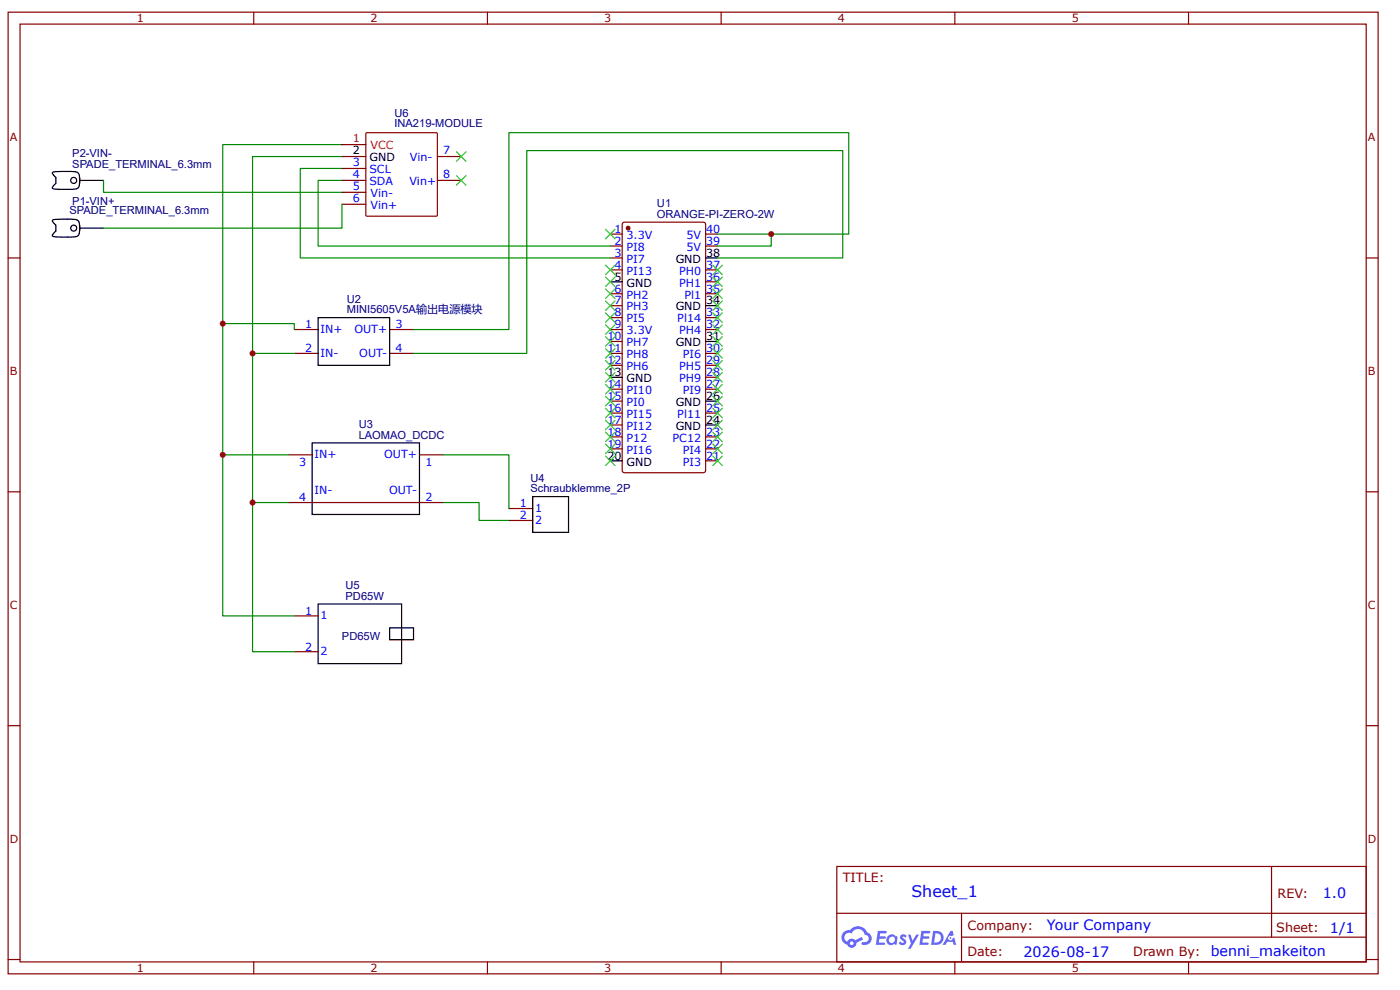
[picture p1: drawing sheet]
<svg xmlns="http://www.w3.org/2000/svg" width="297mm" height="210mm" viewBox="0 0 297 210" stroke-linecap="round" stroke-linejoin="round" font-family="sans-serif">
<g fill="none" stroke="#800" stroke-width=".25">
<path d="M1.7 2.6h290.7v203.9h-290.7zM4.3 5.1h285.5v198.8h-285.5zM53.8 2.6v2.5M103.4 2.6v2.5M153 2.6v2.5M202.6 2.6v2.5M252.1 2.6v2.5M1.7 54.7h2.6M289.8 54.7h2.6M1.7 104.3h2.6M289.8 104.3h2.6M1.7 153.8h2.6"/>
<path d="M289.8 153.8h2.6M177.5 183.7h112.3v20.2h-112.3zM177.6 193.6h112.1M204 198.7h85.7M204 193.6v10.1M269.8 183.7v15M1.7 203.4h2.6M53.8 203.9v2.6M103.4 203.9v2.6M153 203.9v2.6M202.6 203.9v2.6M252.1 203.9v2.6"/>
<path d="M289.8 203.4h2.6"/>
</g>
<g fill="#58f">
<path d="M191.1 198.2l.5-.1 .4 .1 .3 .2-.2 .5a.33 .33 0 0 0-.3-.3 .33 .33 0 0 0-.3 .1v.1a.85 .85 0 0 1 .7 .6 .85 .85 0 0 1-.3 .9l-.7 .1-.6-.4 .4-.4 .5 .3 .2-.1v-.2a.88 .88 0 0 1-.6-1.4z"/>
<path d="M192.6 198.1h.6l.4 1.3 .8-1.3h.6l-1.8 3h-.6l.7-1.1z"/>
<path d="M186.2 197.4h1.7l.2 .1-.1 .3-1.3 .1-.1 .6h1.1l.2 .3-.2 .2h-1.1l-.2 .8h1.3l.1 .3-.1 .2h-1.9z"/>
<path d="M195.5 197.4h1.6l.2 .1v.3l-1.3 .1-.1 .6h1.1l.2 .3-.3 .2h-1.1l-.1 .8h1.2l.1 .3-.1 .2h-1.9z"/>
<path d="M201.6 197.4h.5l.2 .9-.4 .2a.49 .49 0 0 0-.7 .2 .49 .49 0 0 0 .3 .7 .49 .49 0 0 0 .6-.5l.4-.2 .4 1.6h-.6l-.2-.6h-1.2l-.3 .6h-.6z"/>
<path d="M197.9 197.4l-.4 2.9h1a1.51 1.51 0 0 0 1.7-1.5 1.51 1.51 0 0 0-1.8-1.4zM198.4 197.9a1.02 1.02 0 0 1 1.2 1.1 1.02 1.02 0 0 1-1.4 .8z"/>
<path d="M188.5 198.4a1.11 1.11 0 0 0-.3 1.5 1.11 1.11 0 0 0 1.6 .3l.4 .1 .2-1.6-.4-.2a1.01 1.01 0 0 0-1.5-.1zM188.5 199.2a.66 .66 0 0 1 1.3 0 .66 .66 0 0 1-1.3 0z"/>
<path d="M179 197.6a1.58 1.58 0 0 0 .7 2.7 1.01 1.01 0 0 0 1.2 .6 1.01 1.01 0 0 0 .8-1l1.4-.7-.3-.6-1.4 .7a1.02 1.02 0 0 0-1.7 .4 .99 .99 0 0 1-.4-1.4 .99 .99 0 0 1 1.4-.4 1.48 1.48 0 0 1 1.5-.9 1.48 1.48 0 0 1 1.3 1.2 .82 .82 0 0 1 .8 1 .82 .82 0 0 1-1.2 .5l-.3 .2v.3a1.4 1.4 0 0 0 2-.6 1.4 1.4 0 0 0-.9-2 2.19 2.19 0 0 0-3.6-.4l-.8 .1zM180.3 200a.4 .4 0 0 1 .8 0 .4 .4 0 0 1-.8 0z"/>
<circle cx="201.6" cy="198.9" r=".19"/>
</g>
<path d="M132.1 47.3l.4-.2h16.7l.5 .3v52.3l-.3 .5h-16.9l-.5-.3v-52.3z" fill="none" stroke="#800" stroke-width=".25"/>
<circle cx="133.3" cy="48.4" r=".38" fill="#800"/>
<g fill="none" stroke="#800" stroke-width=".25">
<path d="M72.6 30.7h5M72.6 33.2h5M72.6 35.7h5M72.6 38.2h5M77.7 28.2h15v17.6h-15zM92.8 33.2h5M92.8 38.2h5M72.6 40.8h5M72.6 43.3h5M129.5 49.6h2.5M129.5 52.2h2.5M129.5 54.7h2.5"/>
<path d="M129.5 57.2h2.5M149.7 49.6h2.5M149.7 52.2h2.5M149.7 57.2h2.5M149.7 59.7h2.5M62.4 69.9h5.1M62.4 74.9h5.1M82.7 69.9h5M82.7 74.9h5M129.5 62.3h2.5M129.5 64.8h2.5M129.5 67.3h2.5"/>
<path d="M129.5 69.9h2.5M129.5 72.4h2.5M129.5 74.9h2.5M129.5 77.5h2.5M149.7 62.3h2.5M149.7 67.3h2.5M149.7 69.9h2.5M149.7 74.9h2.5M149.7 77.5h2.5M149.7 80h2.5M61.2 96.4h5M89 96.4h5.1"/>
<path d="M129.5 82.5h2.5M129.5 85h2.5M129.5 87.6h2.5M129.5 90.1h2.5M129.5 92.6h2.5M129.5 95.2h2.5M149.7 82.5h2.5M149.7 87.6h2.5M149.7 92.6h2.5M149.7 95.2h2.5M149.7 97.7h2.5M61.2 106.5h32.9"/>
<path d="M108 107.8h5M108 110.3h5M62.4 130.6h5.1M62.4 138.2h5.1"/>
<circle cx="133.3" cy="48.4" r=".38"/>
</g>
<g fill="none" stroke="#000" stroke-width=".25">
<path d="M16.9 37.6a2.56 2.56 0 0 1-.5 2.3l-1.1 .2h-2.2a2.51 2.51 0 0 1-2-.3l.7-.9v-1.3l-.7-.9a2.51 2.51 0 0 1 2-.3h1.3a2.56 2.56 0 0 1 2.3 .4l.2 2.1M16.9 38.2h5.1M16.9 47.7a2.56 2.56 0 0 1-.5 2.4l-1.1 .2h-2.2a2.51 2.51 0 0 1-2-.3l.7-1v-1.3l-.7-.9a2.51 2.51 0 0 1 2-.3h1.3a2.56 2.56 0 0 1 2.3 .4l.2 2.1M16.9 48.4h5.1M129.5 59.7h2.5M149.7 54.7h2.5M67.5 67.3h15.2v10.2h-15.2zM129.5 80h2.5M149.7 72.4h2.5M149.7 64.8h2.5M66.2 93.9h22.8v15.2h-22.8zM129.5 97.7h2.5"/>
<path d="M149.7 90.1h2.5M149.7 85h2.5M113 105.3h7.6v7.6h-7.6zM67.5 128h17.7v12.7h-17.7zM82.7 133.1h5v2.5h-5z"/>
<circle cx="15.6" cy="38.2" r=".63"/>
<circle cx="15.6" cy="48.4" r=".63"/>
</g>
<g fill="none" stroke="#080" stroke-width=".25">
<path d="M22 38.2v2.6h50.6M72.6 30.7h-25.3v37.9h15.1v1.3M72.6 33.2h-19v41.7h8.8M72.6 38.2h-5.1v14h62M72.6 35.7h-8.9v19h65.8M72.6 43.3v5.1h-50.6M152.2 49.6h27.9v-21.5h-72.1v41.8h-20.3M152.2 54.7h26.6v-22.8h-67v43h-24.1M163.6 49.6v2.6h-11.4M47.3 68.6v27.8h13.9M53.6 74.9v31.6h7.6M47.3 96.4v34.2h15.1"/>
<path d="M94.1 96.4h13.9v11.4M53.6 106.5v31.7h8.8M94.1 106.5h7.5v3.8h6.4"/>
</g>
<g fill="none" stroke="#3c3" stroke-width=".25">
<path d="M96.8 32.2l2.1 2M96.8 37.2l2.1 2.1M98.9 32.2l-2.1 2M98.9 37.2l-2.1 2.1M128.5 48.6l2 2M128.5 56.2l2 2M128.5 58.7l2 2.1M130.5 48.6l-2 2M130.5 56.2l-2 2M130.5 58.7l-2 2.1M151.2 58.7l2 2.1M151.2 56.2l2 2"/>
<path d="M153.2 56.2l-2 2M153.2 58.7l-2 2.1M128.5 61.3l2 2M128.5 63.8l2 2M128.5 66.3l2 2.1M128.5 68.9l2 2M128.5 71.4l2 2M128.5 73.9l2 2M128.5 76.4l2 2.1M128.5 79l2 2M130.5 61.3l-2 2M130.5 63.8l-2 2"/>
<path d="M130.5 66.3l-2 2.1M130.5 68.9l-2 2M130.5 71.4l-2 2M130.5 73.9l-2 2M130.5 76.4l-2 2.1M130.5 79l-2 2M151.2 79l2 2M151.2 76.4l2 2.1M151.2 73.9l2 2M151.2 71.4l2 2M151.2 68.9l2 2M151.2 66.3l2 2.1"/>
<path d="M151.2 63.8l2 2M151.2 61.3l2 2M153.2 61.3l-2 2M153.2 63.8l-2 2M153.2 68.9l-2 2M153.2 71.4l-2 2M153.2 73.9l-2 2M153.2 79l-2 2M153.2 76.4l-2 2.1M153.2 66.3l-2 2.1M128.5 81.5l2 2M128.5 84l2 2.1"/>
<path d="M128.5 86.6l2 2M128.5 89.1l2 2M128.5 91.6l2 2M128.5 94.2l2 2M128.5 96.7l2 2M130.5 81.5l-2 2M130.5 84l-2 2.1M130.5 86.6l-2 2M130.5 89.1l-2 2M130.5 91.6l-2 2M130.5 94.2l-2 2M130.5 96.7l-2 2"/>
<path d="M151.2 86.6l2 2M151.2 96.7l2 2M151.2 94.2l2 2M151.2 91.6l2 2M151.2 89.1l2 2M151.2 84l2 2.1M151.2 81.5l2 2M153.2 96.7l-2 2M153.2 94.2l-2 2M153.2 91.6l-2 2M153.2 89.1l-2 2M153.2 86.6l-2 2"/>
<path d="M153.2 84l-2 2.1M153.2 81.5l-2 2"/>
</g>
<g fill="#c00">
<circle cx="47.3" cy="96.4" r=".63"/>
<circle cx="53.6" cy="106.5" r=".63"/>
<circle cx="47.3" cy="68.6" r=".63"/>
<circle cx="53.6" cy="74.9" r=".63"/>
<circle cx="163.6" cy="49.6" r=".63"/>
</g>
<text font-size="3.4" fill="#00f" x="193.4" y="190.2">Sheet_1</text>
<g font-size="3" fill="#00f">
<text x="280.6" y="190.3">1.0</text>
<text x="222.1" y="197.2">Your Company</text>
<text x="282.2" y="197.7">1/1</text>
<text x="217.1" y="202.8">2026-08-17</text>
<text x="256.9" y="202.7">benni_makeiton</text>
</g>
<g font-size="2.7" fill="#800">
<text x="178.8" y="187">TITLE:</text>
<text x="271" y="190.3">REV:</text>
<text x="205.3" y="197.2">Company:</text>
<text x="270.8" y="197.6">Sheet:</text>
<text x="205.3" y="202.7">Date:</text>
<text x="240.4" y="202.7">Drawn By:</text>
</g>
<g font-size="2.4" fill="#800">
<text x="29" y="4.7">1</text>
<text x="78.6" y="4.7">2</text>
<text x="128.2" y="4.7">3</text>
<text x="177.8" y="4.7">4</text>
<text x="227.4" y="4.7">5</text>
<text x="2.1" y="29.9">A</text>
<text x="290.2" y="29.9">A</text>
<text x="2.1" y="79.5">B</text>
<text x="290.2" y="79.5">B</text>
<text x="2.1" y="129.1">C</text>
<text x="290.2" y="129.1">C</text>
<text x="2.1" y="178.6">D</text>
<text x="290.2" y="178.6">D</text>
<text x="29" y="206.1">1</text>
<text x="78.6" y="206.1">2</text>
<text x="128.2" y="206.1">3</text>
<text x="177.8" y="206.1">4</text>
<text x="227.4" y="206.1">5</text>
</g>
<g font-size="2.4" fill="#000080">
<text x="83.7" y="27">INA219-MODULE</text>
<text x="83.7" y="24.7">U6</text>
<text x="15.3" y="35.6">SPADE_TERMINAL_6.3mm</text>
<text x="15.3" y="33.3">P2-VIN-</text>
<text x="14.7" y="45.4">SPADE_TERMINAL_6.3mm</text>
<text x="15.3" y="43.4">P1-VIN+</text>
<text x="139.4" y="46.2">ORANGE-PI-ZERO-2W</text>
<text x="139.4" y="43.9">U1</text>
<text x="73.6" y="64.2">U2</text>
<text x="73.6" y="66.5">MINI5605V5A输出电源模块</text>
<text x="76.1" y="93.1">LAOMAO_DCDC</text>
<text x="76.1" y="90.8">U3</text>
<text x="112.5" y="104.4">Schraubklemme_2P</text>
<text x="112.5" y="102.1">U4</text>
<text x="73.3" y="124.9">U5</text>
<text x="73.3" y="127.2">PD65W</text>
<text x="72.6" y="135.6">PD65W</text>
</g>
<g font-size="2.4" fill="#f00">
<text x="74.8" y="30.2">1</text>
<text x="78.6" y="31.7">VCC</text>
</g>
<g font-size="2.4">
<text x="74.8" y="32.7">2</text>
<text x="78.4" y="34.2">GND</text>
<text x="130.4" y="59.5">5</text>
<text x="143.4" y="55.7">GND</text>
<text x="149.8" y="54.4">38</text>
<text x="132.9" y="60.8">GND</text>
<text x="143.4" y="65.8">GND</text>
<text x="149.8" y="64.6">34</text>
<text x="143.4" y="73.4">GND</text>
<text x="149.8" y="72.1">31</text>
<text x="128.9" y="79.7">13</text>
<text x="132.9" y="81">GND</text>
<text x="143.4" y="86.1">GND</text>
<text x="149.8" y="89.9">24</text>
<text x="149.8" y="84.8">26</text>
<text x="143.4" y="91.1">GND</text>
<text x="128.9" y="97.4">20</text>
<text x="132.9" y="98.7">GND</text>
</g>
<g font-size="2.4" fill="#00f">
<text x="74.8" y="35.2">3</text>
<text x="86.9" y="34.2">Vin-</text>
<text x="94.1" y="32.7">7</text>
<text x="74.8" y="37.7">4</text>
<text x="74.8" y="40.3">5</text>
<text x="78.4" y="36.7">SCL</text>
<text x="78.4" y="39.3">SDA</text>
<text x="78.6" y="41.8">Vin-</text>
<text x="86.8" y="39.3">Vin+</text>
<text x="94.1" y="37.7">8</text>
<text x="74.8" y="42.8">6</text>
<text x="78.6" y="44.3">Vin+</text>
<text x="130.4" y="49.4">1</text>
<text x="130.4" y="51.9">2</text>
<text x="132.9" y="50.6">3.3V</text>
<text x="132.9" y="53.2">PI8</text>
<text x="145.7" y="53.2">5V</text>
<text x="145.7" y="50.6">5V</text>
<text x="149.8" y="51.9">39</text>
<text x="149.8" y="49.4">40</text>
<text x="130.4" y="54.4">3</text>
<text x="130.4" y="57">4</text>
<text x="132.9" y="55.7">PI7</text>
<text x="132.9" y="58.2">PI13</text>
<text x="144.1" y="58.2">PH0</text>
<text x="149.8" y="59.5">36</text>
<text x="149.8" y="57">37</text>
<text x="130.4" y="62">6</text>
<text x="130.4" y="64.6">7</text>
<text x="132.9" y="63.3">PH2</text>
<text x="132.9" y="65.8">PH3</text>
<text x="144.1" y="60.8">PH1</text>
<text x="145.2" y="63.3">Pl1</text>
<text x="149.8" y="62">35</text>
<text x="64.7" y="69.6">1</text>
<text x="68" y="70.6">IN+</text>
<text x="75.2" y="70.6">OUT+</text>
<text x="83.9" y="69.6">3</text>
<text x="130.4" y="67.1">8</text>
<text x="130.4" y="69.6">9</text>
<text x="132.9" y="68.4">PI5</text>
<text x="132.9" y="70.9">3.3V</text>
<text x="143.7" y="68.4">Pl14</text>
<text x="144.1" y="70.9">PH4</text>
<text x="149.8" y="69.6">32</text>
<text x="149.8" y="67.1">33</text>
<text x="64.7" y="74.7">2</text>
<text x="68" y="75.7">IN-</text>
<text x="76.2" y="75.7">OUT-</text>
<text x="83.9" y="74.7">4</text>
<text x="128.9" y="72.1">10</text>
<text x="128.9" y="74.7">11</text>
<text x="128.9" y="77.2">12</text>
<text x="132.9" y="73.4">PH7</text>
<text x="132.9" y="75.9">PH8</text>
<text x="144.8" y="75.9">PI6</text>
<text x="149.8" y="77.2">29</text>
<text x="149.8" y="74.7">30</text>
<text x="128.9" y="82.3">14</text>
<text x="132.9" y="78.5">PH6</text>
<text x="132.9" y="83.5">PI10</text>
<text x="144.1" y="81">PH9</text>
<text x="144.1" y="78.5">PH5</text>
<text x="144.8" y="83.5">PI9</text>
<text x="149.8" y="82.3">27</text>
<text x="149.8" y="79.7">28</text>
<text x="128.9" y="84.8">15</text>
<text x="128.9" y="87.3">16</text>
<text x="128.9" y="89.9">17</text>
<text x="132.9" y="86.1">PI0</text>
<text x="132.9" y="88.6">PI15</text>
<text x="143.7" y="88.6">Pl11</text>
<text x="149.8" y="87.3">25</text>
<text x="128.9" y="92.4">18</text>
<text x="128.9" y="94.9">19</text>
<text x="132.9" y="91.1">PI12</text>
<text x="132.9" y="93.6">P12</text>
<text x="142.7" y="93.6">PC12</text>
<text x="149.8" y="94.9">22</text>
<text x="149.8" y="92.4">23</text>
<text x="63.5" y="98.7">3</text>
<text x="66.7" y="97.2">IN+</text>
<text x="81.5" y="97.2">OUT+</text>
<text x="90.3" y="98.7">1</text>
<text x="132.9" y="96.2">PI16</text>
<text x="144.8" y="98.7">PI3</text>
<text x="144.8" y="96.2">PI4</text>
<text x="149.8" y="97.4">21</text>
<text x="63.5" y="106.3">4</text>
<text x="66.7" y="104.8">IN-</text>
<text x="82.5" y="104.8">OUT-</text>
<text x="90.3" y="106.3">2</text>
<text x="110.3" y="107.6">1</text>
<text x="110.3" y="110.1">2</text>
<text x="113.5" y="108.6">1</text>
<text x="113.5" y="111.1">2</text>
<text x="64.7" y="130.3">1</text>
<text x="68" y="131.3">1</text>
<text x="64.7" y="137.9">2</text>
<text x="68" y="138.9">2</text>
</g>
</svg>
